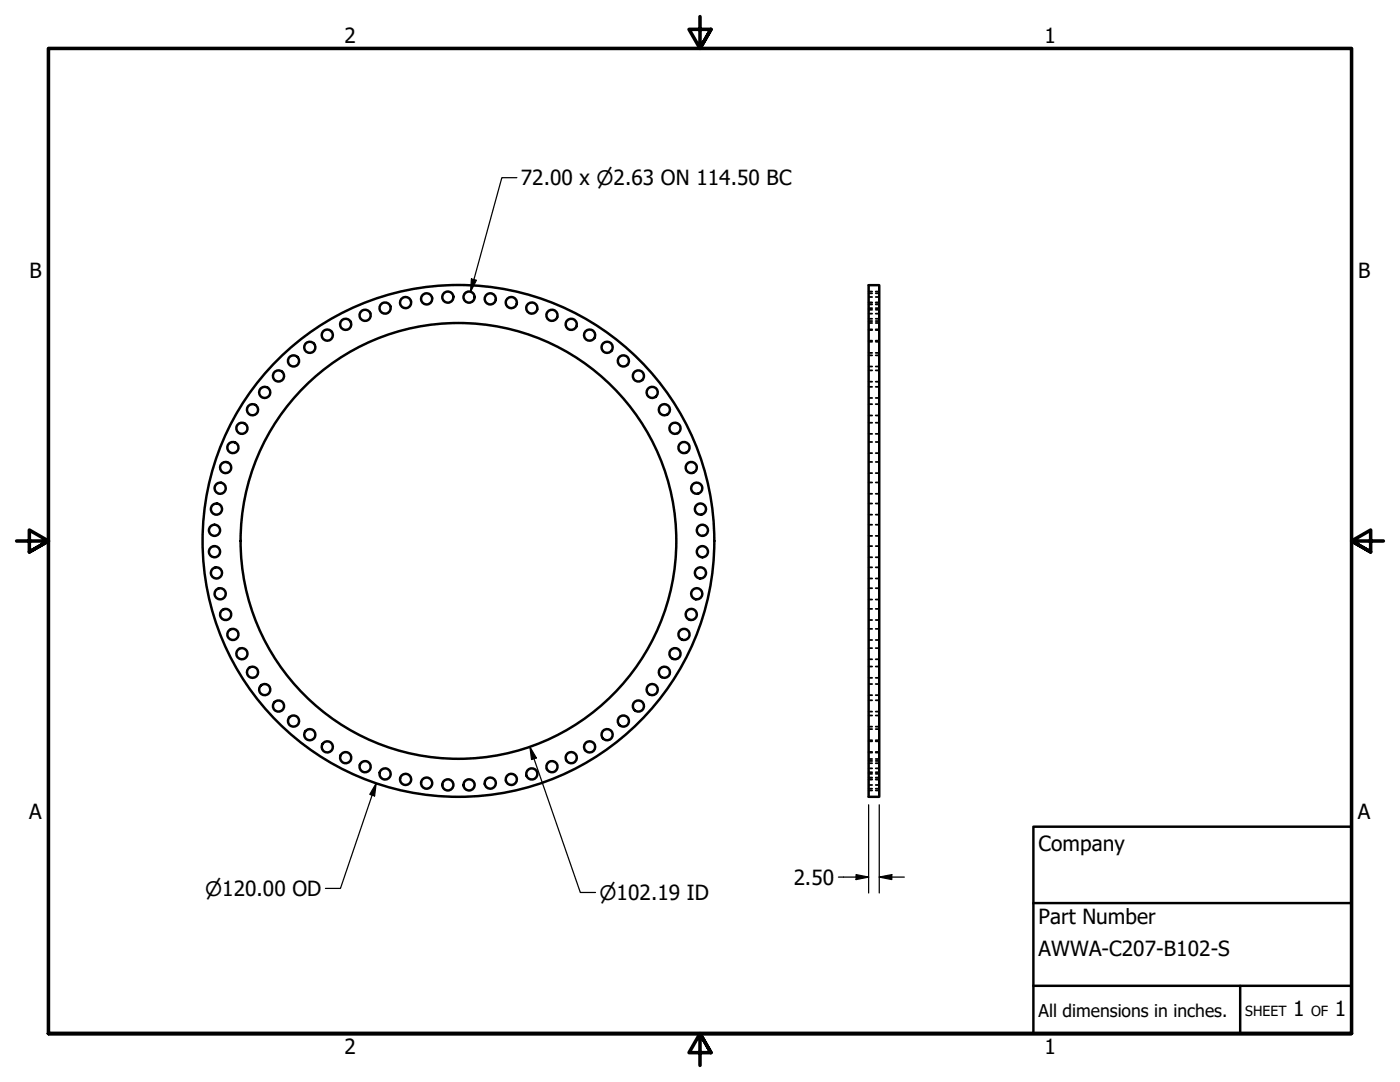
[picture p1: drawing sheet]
<svg xmlns="http://www.w3.org/2000/svg" width="279mm" height="216mm" viewBox="0 0 279 216" stroke-linecap="round" stroke-linejoin="round" font-family="sans-serif">
<!-- layer: Visible (ANSI) -->
<g fill="none" stroke="#000" stroke-width=".49">
<path d="M173.4 56.9h2.1v102.1h-2.1z"/>
<circle cx="85.1" cy="59.6" r="1.11"/>
<circle cx="89.4" cy="59.3" r="1.11"/>
<circle cx="93.6" cy="59.3" r="1.11"/>
<circle cx="97.8" cy="59.6" r="1.11"/>
<circle cx="52.8" cy="78.3" r="1.11"/>
<circle cx="55.6" cy="75" r="1.11"/>
<circle cx="58.6" cy="72" r="1.11"/>
<circle cx="61.8" cy="69.3" r="1.11"/>
<circle cx="65.3" cy="66.9" r="1.11"/>
<circle cx="69" cy="64.7" r="1.11"/>
<circle cx="72.9" cy="62.9" r="1.11"/>
<circle cx="76.9" cy="61.5" r="1.11"/>
<circle cx="80.9" cy="60.4" r="1.11"/>
<circle cx="102" cy="60.4" r="1.11"/>
<circle cx="106.1" cy="61.5" r="1.11"/>
<circle cx="110.2" cy="62.9" r="1.11"/>
<circle cx="114" cy="64.7" r="1.11"/>
<circle cx="117.7" cy="66.9" r="1.11"/>
<circle cx="121.2" cy="69.3" r="1.11"/>
<circle cx="124.4" cy="72" r="1.11"/>
<circle cx="127.4" cy="75" r="1.11"/>
<circle cx="130.2" cy="78.3" r="1.11"/>
<circle cx="43.9" cy="97.4" r="1.11"/>
<circle cx="45" cy="93.3" r="1.11"/>
<circle cx="46.5" cy="89.3" r="1.11"/>
<circle cx="48.3" cy="85.5" r="1.11"/>
<circle cx="50.4" cy="81.8" r="1.11"/>
<circle cx="132.6" cy="81.8" r="1.11"/>
<circle cx="134.7" cy="85.5" r="1.11"/>
<circle cx="136.5" cy="89.3" r="1.11"/>
<circle cx="138" cy="93.3" r="1.11"/>
<circle cx="139" cy="97.4" r="1.11"/>
<circle cx="42.8" cy="105.8" r="1.11"/>
<circle cx="42.8" cy="110.1" r="1.11"/>
<circle cx="43.2" cy="101.6" r="1.11"/>
<circle cx="43.2" cy="114.3" r="1.11"/>
<circle cx="43.9" cy="118.5" r="1.11"/>
<circle cx="91.5" cy="107.9" r="51.1"/>
<circle cx="91.5" cy="107.9" r="43.5"/>
<circle cx="139" cy="118.5" r="1.11"/>
<circle cx="139.8" cy="101.6" r="1.11"/>
<circle cx="139.8" cy="114.3" r="1.11"/>
<circle cx="140.2" cy="105.8" r="1.11"/>
<circle cx="140.2" cy="110.1" r="1.11"/>
<circle cx="45" cy="122.6" r="1.11"/>
<circle cx="46.5" cy="126.6" r="1.11"/>
<circle cx="48.3" cy="130.4" r="1.11"/>
<circle cx="50.4" cy="134.1" r="1.11"/>
<circle cx="52.8" cy="137.6" r="1.11"/>
<circle cx="130.2" cy="137.6" r="1.11"/>
<circle cx="132.6" cy="134.1" r="1.11"/>
<circle cx="134.7" cy="130.4" r="1.11"/>
<circle cx="136.5" cy="126.6" r="1.11"/>
<circle cx="138" cy="122.6" r="1.11"/>
<circle cx="55.6" cy="140.9" r="1.11"/>
<circle cx="58.6" cy="143.9" r="1.11"/>
<circle cx="61.8" cy="146.6" r="1.11"/>
<circle cx="65.3" cy="149" r="1.11"/>
<circle cx="69" cy="151.2" r="1.11"/>
<circle cx="72.9" cy="153" r="1.11"/>
<circle cx="76.9" cy="154.4" r="1.11"/>
<circle cx="80.9" cy="155.5" r="1.11"/>
<circle cx="85.1" cy="156.3" r="1.11"/>
<circle cx="89.4" cy="156.6" r="1.11"/>
<circle cx="93.6" cy="156.6" r="1.11"/>
<circle cx="97.8" cy="156.3" r="1.11"/>
<circle cx="102" cy="155.5" r="1.11"/>
<circle cx="106.1" cy="154.4" r="1.11"/>
<circle cx="110.2" cy="153" r="1.11"/>
<circle cx="114" cy="151.2" r="1.11"/>
<circle cx="117.7" cy="149" r="1.11"/>
<circle cx="121.2" cy="146.6" r="1.11"/>
<circle cx="124.4" cy="143.9" r="1.11"/>
<circle cx="127.4" cy="140.9" r="1.11"/>
</g>
<!-- layer: Hidden (ANSI) -->
<g fill="none" stroke="#000" stroke-width=".35">
<path d="M173.4 58.5h.7M173.4 59.3h.7M173.4 58.2h.7M174.8 58.5h.7M174.8 59.3h.7M174.8 58.2h.7M173.4 64.5h.7M173.4 60.7h.7M173.4 61.5h.7M173.4 62.6h.7M173.4 60.4h.7M173.4 64.1h.7"/>
<path d="M173.4 61.8h.7M173.4 65.9h.7M173.4 63.6h.7M173.4 68h.7M173.4 65.7h.7M173.4 70.4h.7M173.4 68.2h.7M173.4 73.1h.7M173.4 70.9h.7M173.4 76.2h.7M173.4 73.9h.7M173.4 79.4h.7"/>
<path d="M173.4 77.2h.7M174.8 64.5h.7M174.8 60.7h.7M174.8 61.5h.7M174.8 62.6h.7M174.8 60.4h.7M174.8 64.1h.7M174.8 61.8h.7M174.8 65.9h.7M174.8 63.6h.7M174.8 68h.7M174.8 65.7h.7"/>
<path d="M174.8 70.4h.7M174.8 68.2h.7M174.8 73.1h.7M174.8 70.9h.7M174.8 76.2h.7M174.8 73.9h.7M174.8 79.4h.7M174.8 77.2h.7M173.4 82.9h.7M173.4 80.6h.7M173.4 86.6h.7M173.4 84.3h.7"/>
<path d="M173.4 90.4h.7M173.4 88.2h.7M173.4 94.4h.7M173.4 92.2h.7M173.4 98.5h.7M173.4 96.3h.7M174.8 82.9h.7M174.8 80.6h.7M174.8 86.6h.7M174.8 84.3h.7M174.8 90.4h.7M174.8 88.2h.7"/>
<path d="M174.8 94.4h.7M174.8 92.2h.7M174.8 98.5h.7M174.8 96.3h.7M173.4 102.7h.7M173.4 100.5h.7M173.4 106.9h.7M173.4 104.7h.7M173.4 111.2h.7M173.4 109h.7M173.4 115.4h.7M173.4 113.2h.7"/>
<path d="M173.4 119.6h.7M173.4 117.4h.7M174.8 102.7h.7M174.8 100.5h.7M174.8 106.9h.7M174.8 104.7h.7M174.8 111.2h.7M174.8 109h.7M174.8 115.4h.7M174.8 113.2h.7M174.8 119.6h.7M174.8 117.4h.7"/>
<path d="M173.4 123.7h.7M173.4 121.5h.7M173.4 127.7h.7M173.4 125.5h.7M173.4 131.6h.7M173.4 129.3h.7M173.4 135.3h.7M173.4 133h.7M173.4 138.7h.7M173.4 136.5h.7M173.4 139.7h.7M174.8 123.7h.7"/>
<path d="M174.8 121.5h.7M174.8 127.7h.7M174.8 125.5h.7M174.8 131.6h.7M174.8 129.3h.7M174.8 135.3h.7M174.8 133h.7M174.8 138.7h.7M174.8 136.5h.7M174.8 139.7h.7M173.4 151.4h.7M173.4 142h.7"/>
<path d="M173.4 145h.7M173.4 142.8h.7M173.4 147.7h.7M173.4 145.5h.7M173.4 150.2h.7M173.4 147.9h.7M173.4 152.3h.7M173.4 150h.7M173.4 154.1h.7M173.4 151.8h.7M173.4 155.5h.7M173.4 153.3h.7"/>
<path d="M173.4 156.6h.7M173.4 154.4h.7M173.4 157.4h.7M173.4 155.2h.7M173.4 157.7h.7M174.8 151.4h.7M174.8 142h.7M174.8 145h.7M174.8 142.8h.7M174.8 147.7h.7M174.8 145.5h.7M174.8 150.2h.7"/>
<path d="M174.8 147.9h.7M174.8 152.3h.7M174.8 150h.7M174.8 154.1h.7M174.8 151.8h.7M174.8 155.5h.7M174.8 153.3h.7M174.8 156.6h.7M174.8 154.4h.7M174.8 157.4h.7M174.8 155.2h.7M174.8 157.7h.7"/>
</g>
<!-- layer: Border (ANSI) -->
<path d="M139.7 3.3v6.4l-2.2-3.8h4.4l-2.2 3.8 2.2-3.8M3.3 107.9h6.4l-3.8-2.1v4.3l3.8-2.2-3.8 2.2M276.1 107.9h-6.4l3.8-2.1v4.3l-3.8-2.2 3.8 2.2M9.7 206.2v-196.5h260v196.5h-260h260M141.9 210l-2.2-3.8 2.2 3.8h-4.4l2.2-3.8v6.4" fill="none" stroke="#000" stroke-width=".71"/>
<!-- layer: Title (ANSI) -->
<path d="M206.2 165h63.5v41.2h-63.5zM206.2 196.7h63.5M206.2 180.2h63.5M247.5 196.7v9.5" fill="none" stroke="#000" stroke-width=".49"/>
<!-- layer: Dimension (ANSI) -->
<path d="M103.2 35.5h-3l-6.3 22.7M94.1 55.7l1 .2-1.2 2.3zM75.1 156.3l-.3 2.5-1-.3zM75.1 156.3l-7.2 21h-3M105.8 149l1.2 2.2-.9 .4zM105.8 149l10 29.1h3.1M167.3 175h6.1M170.9 174.5l2.5 .5-2.5 .5zM173.4 160.6v17.6M175.5 175l2.5-.5v1zM175.5 175h5M175.5 160.6v17.6" fill="none" stroke="#000" stroke-width=".25"/>
<g fill="#000">
<path d="M94.1 55.7l1 .2-1.2 2.3z" fill-rule="evenodd"/>
<path d="M75.1 156.3l-.3 2.5-1-.3z" fill-rule="evenodd"/>
<path d="M105.8 149l1.2 2.2-.9 .4z" fill-rule="evenodd"/>
<path d="M170.9 174.5l2.5 .5-2.5 .5z" fill-rule="evenodd"/>
<path d="M175.5 175l2.5-.5v1z" fill-rule="evenodd"/>
</g>
<g font-size="4.2">
<text x="68.7" y="8.6">2</text>
<text x="208.4" y="8.6">1</text>
<text x="103.9" y="36.9">72.00 x ⌀2.63 ON 114.50 BC</text>
<text x="5.9" y="55.5">B</text>
<text x="271" y="55.5">B</text>
<text x="5.8" y="163.4">A</text>
<text x="271" y="163.4">A</text>
<text x="207.3" y="169.8">Company</text>
<text x="158.4" y="176.5">2.50</text>
<text x="207.3" y="184.4">Part Number</text>
<text x="207.3" y="190.7">AWWA-C207-B102-S</text>
<text x="258.1" y="202.8">1</text>
<text x="266.4" y="202.8">1</text>
<text x="68.7" y="210.3">2</text>
<text x="208.4" y="210.3">1</text>
</g>
<g font-size="4">
<text x="40.9" y="178.8">⌀120.00 OD</text>
<text x="119.6" y="179.6">⌀102.19 ID</text>
</g>
<text font-size="3.5" x="207.3" y="202.9">All dimensions in inches.</text>
<g font-size="2.8">
<text x="248.5" y="202.8">SHEET</text>
<text x="261.7" y="202.8">OF</text>
</g>
</svg>
